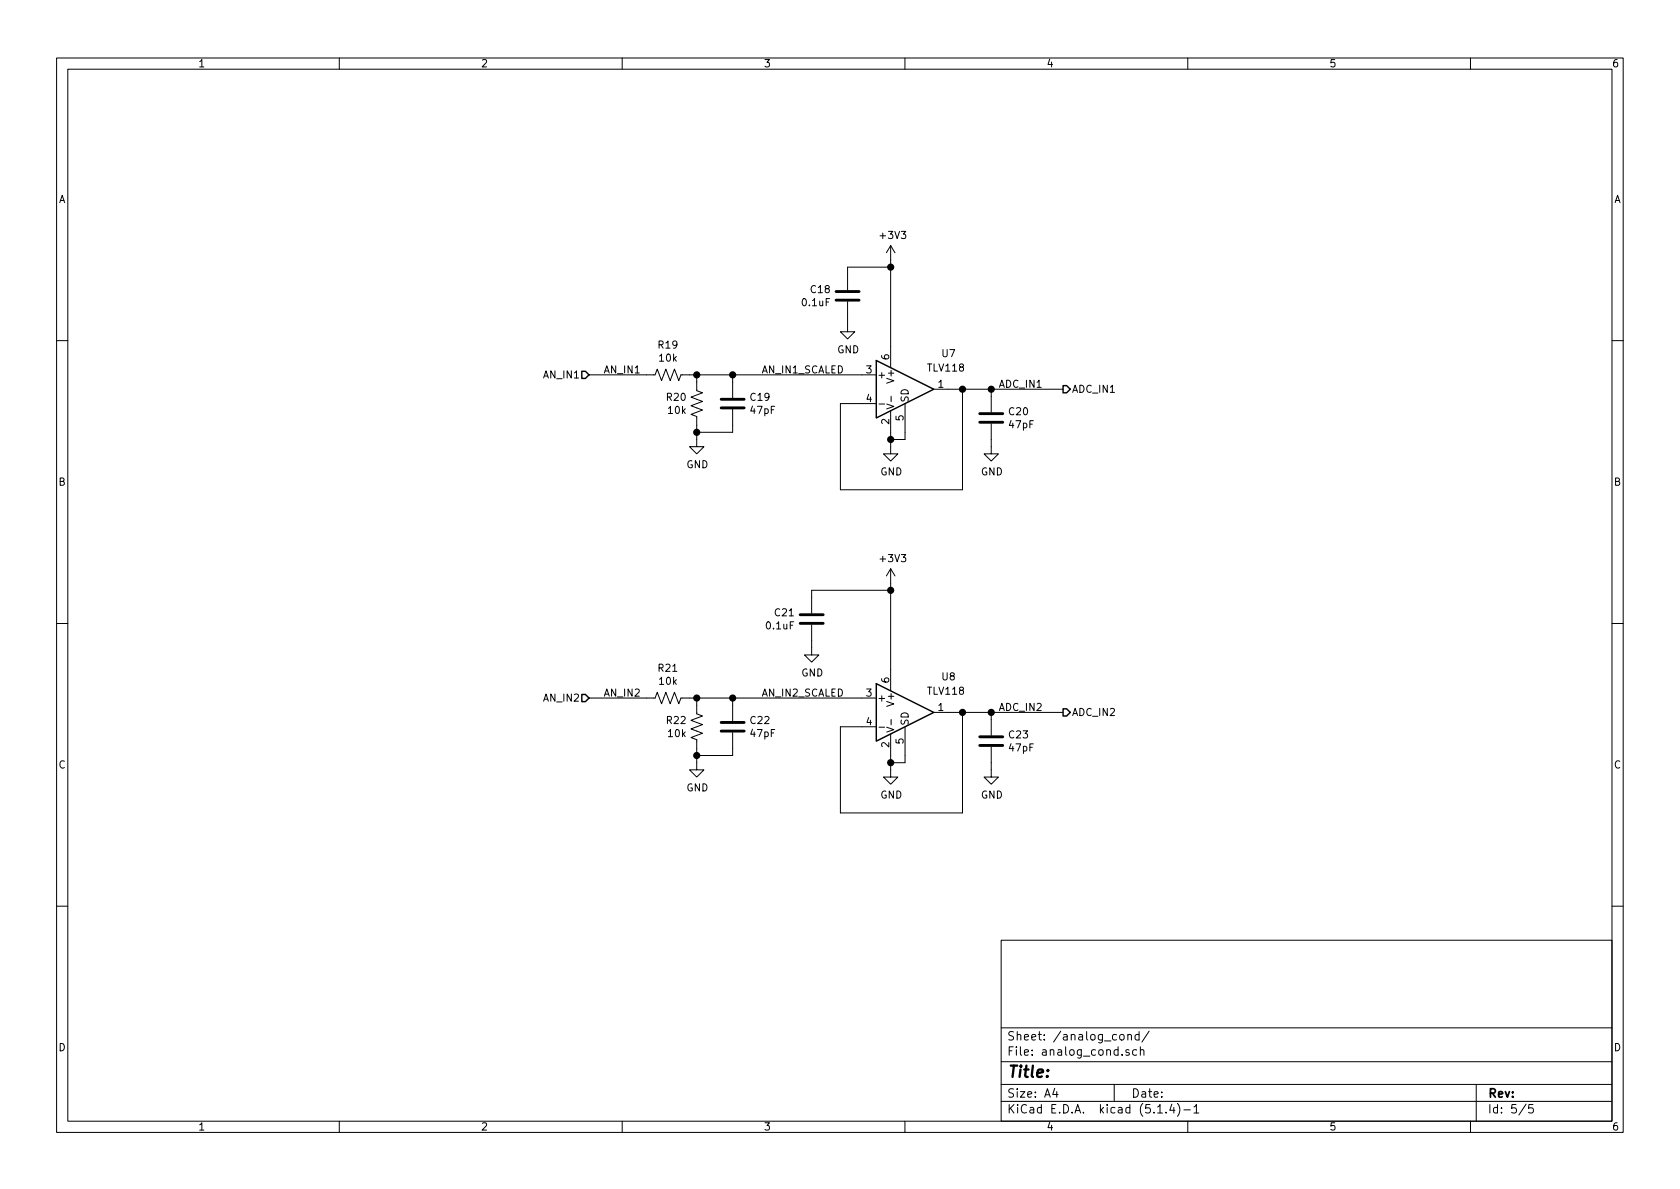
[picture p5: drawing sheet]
<svg xmlns="http://www.w3.org/2000/svg" width="297mm" height="210mm" viewBox="0 0 297 210" stroke-linecap="round" stroke-linejoin="round" font-family="sans-serif">
<g fill="none" stroke="#000" stroke-width=".18">
<path d="M10 10.3h277v189.9h-277zM12 12.2h273v186.1h-273zM60 10.3v1.9M110 10.3v1.9M160 10.3v1.9M210 10.3v1.9M260 10.3v1.9M149.9 53.3v5.4h1.2l-1.2 1.2-1.3-1.2h1.3M157.5 43.4v21.6M157.5 43.4l-.8 1.3M157.5 43.4l.7 1.3M157.5 47.2h-7.6v4.1"/>
<path d="M10 60.2h2M104.1 66.3h11.7l.4-1 .8 2 .7-2 .8 2 .8-2 .7 2 .4-1h34.5M123.2 66.3v2.8l1 .4-2 .7 2 .8-2 .7 2 .8-2 .8 1 .4v5.3h1.3l-1.3 1.3-1.3-1.3h1.3M129.5 66.3v4.1M129.5 72.4v4h-6.3M155.4 71.4h1M156.8 71.4l1.2 .5-1.2 .4M157.5 72.6v7.7h1.2l-1.2 1.2-1.3-1.2h1.3M157.6 70.1v.9M160 71.4v6.3h-2.5M165.1 68.8h22.9M170.2 68.8v17.8h-21.6v-15.2h6.3"/>
<path d="M175.3 74.9v5.4h1.2l-1.2 1.2-1.3-1.2h1.3M175.3 68.8v4.1M285 60.2h2M10 110.3h2M143.5 110.5v5.3h1.3l-1.3 1.3-1.3-1.3h1.3M157.5 100.6v21.6M157.5 100.6l-.8 1.2M157.5 100.6l.7 1.2M157.5 104.4h-14v4.1M285 110.3h2M104.1 123.4h11.7l.4-1 .8 2.1 .7-2.1 .8 2.1 .8-2.1 .7 2.1 .4-1.1h34.5M123.2 123.4v2.8l1 .4-2 .8 2 .7-2 .8 2 .8-2 .7 1 .4v5.3h1.3l-1.3 1.3-1.3-1.3h1.3"/>
<path d="M129.5 123.4v4.1M129.5 129.5v4.1h-6.3M155.4 128.6h1M156.8 128.6l1.2 .4-1.2 .5M157.5 129.8v7.6h1.2l-1.2 1.3-1.3-1.3h1.3M157.6 127.2v1M160 128.5v6.4h-2.5M165.1 126h22.9M170.2 126v17.8h-21.6v-15.3h6.3M175.3 132.1v5.3h1.2l-1.2 1.3-1.3-1.3h1.3M175.3 126v4M10 160.2h2"/>
<path d="M177 166.3h108v32h-108zM285 160.2h2M60 198.3v1.9M110 198.3v1.9M160 198.3v1.9M177 194.8h108M177 191.8h108M177 187.8h108M177 181.8h108M186.5 192.5l-.4 1h1M186.8 193v1M197 191.8v3"/>
<path d="M198 183.1l.3-.2 .4 .2 .1 .5-.2 .2-.3 .1-.3-.1zM199.4 183.1l.1-.1a.37 .37 0 0 1 .6 .1v.8M199.4 182.9v1M199.6 185.7l-.3-.1-.2 .2v.2l.5 .2v.3h-.5M201 185.7l-.4-.1-.3 .3v.6l.3 .1 .4-.1M201.4 183l-.4-.1-.3 .3 .1 .6 .2 .1 .4-.1M201.4 182.4v1.5M201.6 185.7l.2-.1 .4 .1 .1 .9M201.6 185.1v1.5M203.2 182.3l-1.3 2M204.7 196.8h.8M206.2 196.7v.1"/>
<path d="M207.2 195.2l-.4 1.1h.9M207.5 195.8v1M208.2 195.1a1.71 1.71 0 0 1 0 2.3M209.3 196.3h1.2M210 198.3v1.9M211.1 195.8l.4-.5v1.5M211.1 196.8h.9M260 198.3v1.9M261 191.8v6.5M269.8 195.2l-1.2 2M271 195.3h-.7v.7l.2-.1 .5 .1 .1 .2-.1 .5-.2 .1-.5-.1"/>
</g>
<path d="M147.8 53.1h4.1M147.8 51.6h4.1M127.5 72.1h4.1M127.5 70.6h4.1M173.2 74.7h4.1M173.2 73.1h4.1M141.5 110.2h4M141.5 108.7h4M127.5 129.3h4.1M127.5 127.8h4.1M173.2 131.8h4.1M173.2 130.3h4.1" fill="none" stroke="#000" stroke-width=".51"/>
<path d="M102.9 65.7h.6l.6 .6-.6 .6h-.6zM154.9 63.7l10.2 5.1-10.2 5.1zM188 68.2h.6l.6 .6-.6 .7h-.6zM102.9 122.8h.6l.6 .6-.6 .7h-.6zM154.9 120.9l10.2 5.1-10.2 5.1zM188 125.3h.6l.6 .7-.6 .6h-.6z" fill="none" stroke="#000" stroke-width=".25"/>
<g fill="#000" stroke="#000" stroke-width=".25">
<circle cx="157.5" cy="47.2" r=".51"/>
<circle cx="123.2" cy="66.3" r=".51"/>
<circle cx="123.2" cy="76.4" r=".51"/>
<circle cx="129.5" cy="66.3" r=".51"/>
<circle cx="157.5" cy="77.7" r=".51"/>
<circle cx="170.2" cy="68.8" r=".51"/>
<circle cx="175.3" cy="68.8" r=".51"/>
<circle cx="157.5" cy="104.4" r=".51"/>
<circle cx="123.2" cy="123.4" r=".51"/>
<circle cx="123.2" cy="133.6" r=".51"/>
<circle cx="129.5" cy="123.4" r=".51"/>
<circle cx="157.5" cy="134.9" r=".51"/>
<circle cx="170.2" cy="126" r=".51"/>
<circle cx="175.3" cy="126" r=".51"/>
</g>
<text font-size="2.8" x="178" y="190.5">Title:</text>
<g font-size="2.1">
<text x="178" y="184">Sheet: /analog_cond/</text>
<text x="178" y="186.7">File: analog_cond.sch</text>
<text x="178" y="196.9">KiCad E.D.A. kicad (5.1.4)-1</text>
<text x="178" y="194.1">Size: A4</text>
<text x="200" y="194.1">Date:</text>
<text x="263" y="194.1">Rev:</text>
<text x="263" y="196.9">Id: 5/5</text>
</g>
<g font-size="1.8">
<text x="35" y="11.9">1</text>
<text x="85" y="11.9">2</text>
<text x="135" y="11.9">3</text>
<text x="185" y="11.9">4</text>
<text x="235" y="11.9">5</text>
<text x="285" y="11.9">6</text>
<text x="10.4" y="35.9">A</text>
<text x="285.4" y="35.9">A</text>
<text x="155.8" y="42.3">+3V3</text>
<text x="143.4" y="51.8">C18</text>
<text x="141.9" y="54.1">0.1uF</text>
<text x="116.5" y="61.6">R19</text>
<text x="116.6" y="64">10k</text>
<text x="148" y="62.5">GND</text>
<text x="157.2" y="63.6" transform="rotate(-90 157.2 63.6)">6</text>
<text x="164.1" y="65.7">TLV118</text>
<text x="166.6" y="63.2">U7</text>
<text x="96.3" y="66.9">AN_IN1</text>
<text x="106.7" y="66">AN_IN1</text>
<text x="117.9" y="70.9">R20</text>
<text x="132.7" y="70.9">C19</text>
<text x="134.6" y="66">AN_IN1_SCALED</text>
<text x="153.2" y="66">3</text>
<text x="153.2" y="71.1">4</text>
<text x="155.1" y="66.9">+</text>
<text x="158.1" y="67.4" transform="rotate(-90 158.1 67.4)">V+</text>
<text x="160.7" y="71.2" transform="rotate(-90 160.7 71.2)">SD</text>
<text x="165.9" y="68.6">1</text>
<text x="176.5" y="68.6">ADC_IN1</text>
<text x="189.5" y="69.5">ADC_IN1</text>
<text x="118.2" y="73.2">10k</text>
<text x="132.8" y="73.2">47pF</text>
<text x="157.2" y="75" transform="rotate(-90 157.2 75)">2</text>
<text x="159.8" y="74.4" transform="rotate(-90 159.8 74.4)">5</text>
<text x="178.5" y="73.4">C20</text>
<text x="178.5" y="75.7">47pF</text>
<text x="121.4" y="82.8">GND</text>
<text x="10.4" y="85.9">B</text>
<text x="155.7" y="84.1">GND</text>
<text x="173.4" y="84.1">GND</text>
<text x="285.4" y="85.9">B</text>
<text x="155.8" y="99.4">+3V3</text>
<text x="135.6" y="111.3">0.1uF</text>
<text x="137.1" y="109">C21</text>
<text x="116.5" y="118.8">R21</text>
<text x="141.7" y="119.6">GND</text>
<text x="96.3" y="124.1">AN_IN2</text>
<text x="106.7" y="123.2">AN_IN2</text>
<text x="116.6" y="121.1">10k</text>
<text x="134.6" y="123.2">AN_IN2_SCALED</text>
<text x="153.2" y="123.2">3</text>
<text x="155.1" y="124.1">+</text>
<text x="157.2" y="120.7" transform="rotate(-90 157.2 120.7)">6</text>
<text x="158.1" y="124.5" transform="rotate(-90 158.1 124.5)">V+</text>
<text x="164.1" y="122.9">TLV118</text>
<text x="165.9" y="125.7">1</text>
<text x="166.6" y="120.3">U8</text>
<text x="176.5" y="125.7">ADC_IN2</text>
<text x="117.9" y="128">R22</text>
<text x="118.2" y="130.3">10k</text>
<text x="132.7" y="128">C22</text>
<text x="132.8" y="130.3">47pF</text>
<text x="153.2" y="128.3">4</text>
<text x="159.8" y="131.5" transform="rotate(-90 159.8 131.5)">5</text>
<text x="160.7" y="128.4" transform="rotate(-90 160.7 128.4)">SD</text>
<text x="178.5" y="130.6">C23</text>
<text x="189.5" y="126.6">ADC_IN2</text>
<text x="10.4" y="135.9">C</text>
<text x="157.2" y="132.2" transform="rotate(-90 157.2 132.2)">2</text>
<text x="178.5" y="132.9">47pF</text>
<text x="285.4" y="135.9">C</text>
<text x="121.4" y="139.9">GND</text>
<text x="155.7" y="141.2">GND</text>
<text x="173.4" y="141.2">GND</text>
<text x="10.4" y="185.9">D</text>
<text x="285.4" y="185.9">D</text>
<text x="35" y="199.9">1</text>
<text x="85" y="199.9">2</text>
<text x="135" y="199.9">3</text>
<text x="185" y="199.9">4</text>
<text x="235" y="199.9">5</text>
<text x="285" y="199.9">6</text>
</g>
</svg>
